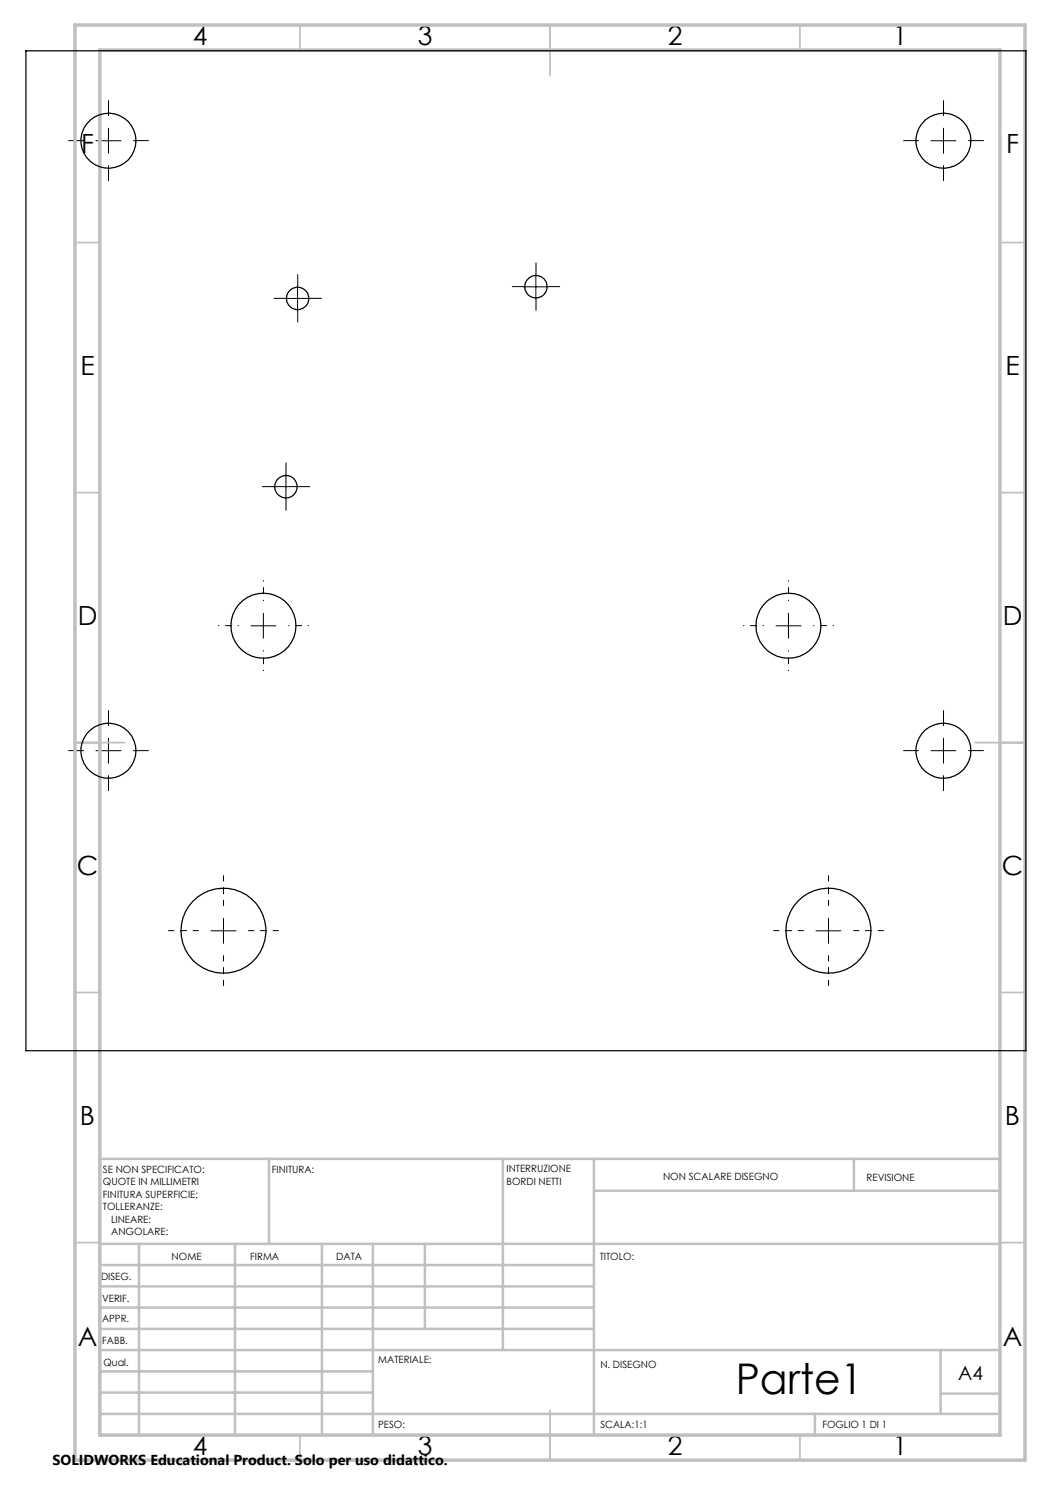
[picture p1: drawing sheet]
<svg xmlns="http://www.w3.org/2000/svg" width="210mm" height="297mm" viewBox="0 0 210 297" stroke-linecap="round" stroke-linejoin="round" font-family="sans-serif">
<g fill="none" stroke="#000" stroke-width=".2" stroke-dasharray="15.2 1.3 1.3 1.3">
<path d="M16.7 28.1h-3M21.7 23.1v-3M21.7 33.1v3M26.7 28.1h3M183.7 28.1h-3M188.7 23.1v-3M188.7 33.1v3M193.7 28.1h3M57 59.7h-2.2M59.5 57.2v-2.3M62 59.7h2.3M104.7 57.3h-2.2"/>
<path d="M107.2 54.8v-2.2M107.2 59.8v2.3M109.7 57.3h2.3M59.5 62.2v2.2M54.7 97.3h-2.2M57.2 94.8v-2.2M57.2 99.8v2.3M59.7 97.3h2.3M16.7 150.1h-3M21.7 145.1v-3M21.7 155.1v3M26.7 150.1h3"/>
<path d="M183.7 150.1h-3M188.7 145.1v-3M188.7 155.1v3M193.7 150.1h3"/>
</g>
<path d="M47.7 125.1h-4M52.7 120.1v-4M52.7 130.1v4M57.7 125.1h4M152.7 125.1h-4M157.7 120.1v-4M157.7 130.1v4M162.7 125.1h4" fill="none" stroke="#000" stroke-width=".2" stroke-dasharray="15.2 1.3 1.3 1.3" stroke-dashoffset="15.1"/>
<path d="M39.7 186.1h-6M44.7 181.1v-6M44.7 191.1v6M49.7 186.1h6M160.7 186.1h-6M165.7 181.1v-6M165.7 191.1v6M170.7 186.1h6" fill="none" stroke="#000" stroke-width=".2" stroke-dasharray="15.2 1.3 1.3 1.3" stroke-dashoffset="14.1"/>
<g fill="none" stroke="#000" stroke-width=".2">
<path d="M19.2 28.1h5M21.7 25.6v5.1M186.2 28.1h5M188.7 25.6v5.1M57 59.7h5M59.5 57.2v5M104.7 57.4h5M107.2 54.9v5M54.7 97.3h5M57.2 94.9v4.9M50.2 125.2h5M52.7 122.7v4.9"/>
<path d="M155.2 125.2h5M157.7 122.7v4.9M19.2 150.1h5M21.7 147.6v5M186.2 150.1h5M188.7 147.6v5M42.2 186.2h5M44.7 183.7v5M163.2 186.2h5M165.7 183.7v5"/>
</g>
<g fill="none" stroke="#c0c0c0" stroke-width=".35">
<path d="M60 5v5M110 5v10M160 5v5M15 48.5h5M200 48.5h5M15 98.5h5M200 98.5h5M15 148.5h10M195 148.5h10M15 198.5h5M200 198.5h5M15 248.5h5"/>
<path d="M200 248.5h5M60 287v5M110 282v10M160 287v5"/>
</g>
<g fill="none" stroke="#c0c0c0" stroke-width=".5">
<path d="M53.8 231.8v17M100.6 231.8v38.2M118.8 231.8v55.2M118.8 238.2h81.2M170.8 231.8v6.4M200 231.8h-180v55.2M20 248.8h180M20 257.3h98.8M20 253h98.8M27.8 248.8v38.2M47 248.8v38.2M64.4 248.8v38.2"/>
<path d="M74.6 248.8v38.2M85 248.8v17M20 265.8h98.8M20 261.5h98.8M20 278.5h54.6M20 274.3h54.6M20 270h180M188.1 270v12.8M188.1 278.7h11.9M20 282.8h180M163 282.8v4.2"/>
</g>
<path d="M15 5h190v287h-190zM20 10h180v277h-180z" fill="none" stroke="#c0c0c0" stroke-width=".7"/>
<g fill="none" stroke="#000" stroke-width=".25">
<path d="M5.2 10.2h200v199.9h-200z"/>
<circle cx="21.7" cy="28.1" r="5.5"/>
<circle cx="188.7" cy="28.1" r="5.5"/>
<circle cx="59.5" cy="59.7" r="2.24"/>
<circle cx="107.2" cy="57.3" r="2.25"/>
<circle cx="57.2" cy="97.3" r="2.26"/>
<circle cx="52.7" cy="125.1" r="6.5"/>
<circle cx="157.7" cy="125.1" r="6.5"/>
<circle cx="21.7" cy="150.1" r="5.5"/>
<circle cx="188.7" cy="150.1" r="5.5"/>
<circle cx="44.7" cy="186.2" r="8.5"/>
<circle cx="165.7" cy="186.2" r="8.5"/>
</g>
<text font-size="8.5" x="147.1" y="278.7">Parte1</text>
<g font-size="5.3">
<text x="38.5" y="8.9">4</text>
<text x="83.5" y="8.9">3</text>
<text x="133.6" y="8.9">2</text>
<text x="178.6" y="8.9">1</text>
<text x="16.2" y="30.7">F</text>
<text x="201.2" y="30.7">F</text>
<text x="16.1" y="74.9">E</text>
<text x="201.1" y="74.9">E</text>
<text x="15.5" y="124.9">D</text>
<text x="200.5" y="124.9">D</text>
<text x="15.4" y="174.9">C</text>
<text x="200.4" y="174.9">C</text>
<text x="16" y="224.9">B</text>
<text x="201" y="224.9">B</text>
<text x="15.5" y="269.2">A</text>
<text x="200.5" y="269.2">A</text>
<text x="38.5" y="290.9">4</text>
<text x="83.5" y="290.9">3</text>
<text x="133.6" y="290.9">2</text>
<text x="178.6" y="290.9">1</text>
</g>
<text font-size="3.9" x="191.6" y="276">A4</text>
<text font-size="2.9" x="10.5" y="292.9">SOLIDWORKS Educational Product. Solo per uso didattico.</text>
<g font-size="2">
<text x="20.6" y="234.6">SE NON SPECIFICATO:</text>
<text x="20.6" y="237.1">QUOTE IN MILLIMETRI</text>
<text x="20.6" y="239.6">FINITURA SUPERFICIE:</text>
<text x="54.4" y="234.6">FINITURA:</text>
<text x="101.3" y="234.5">INTERRUZIONE</text>
<text x="101.3" y="237">BORDI NETTI</text>
<text x="132.6" y="236">NON SCALARE DISEGNO</text>
<text x="173.3" y="236.2">REVISIONE</text>
<text x="20.6" y="242.1">TOLLERANZE:</text>
<text x="22.2" y="244.6">LINEARE:</text>
<text x="22.2" y="247.1">ANGOLARE:</text>
<text x="34.3" y="252">NOME</text>
<text x="50" y="251.9">FIRMA</text>
<text x="67.2" y="251.9">DATA</text>
<text x="120" y="251.9">TITOLO:</text>
<text x="20.2" y="256.1">DISEG.</text>
<text x="20.4" y="260.3">VERIF.</text>
<text x="20.4" y="264.4">APPR.</text>
<text x="20.5" y="268.8">FABB.</text>
<text x="20.7" y="273.1">Qual.</text>
<text x="75.7" y="272.5">MATERIALE:</text>
<text x="120.1" y="273.6">N. DISEGNO</text>
<text x="75.6" y="285.5">PESO:</text>
<text x="120.1" y="285.6">SCALA:1:1</text>
<text x="164.5" y="285.6">FOGLIO 1 DI 1</text>
</g>
</svg>
